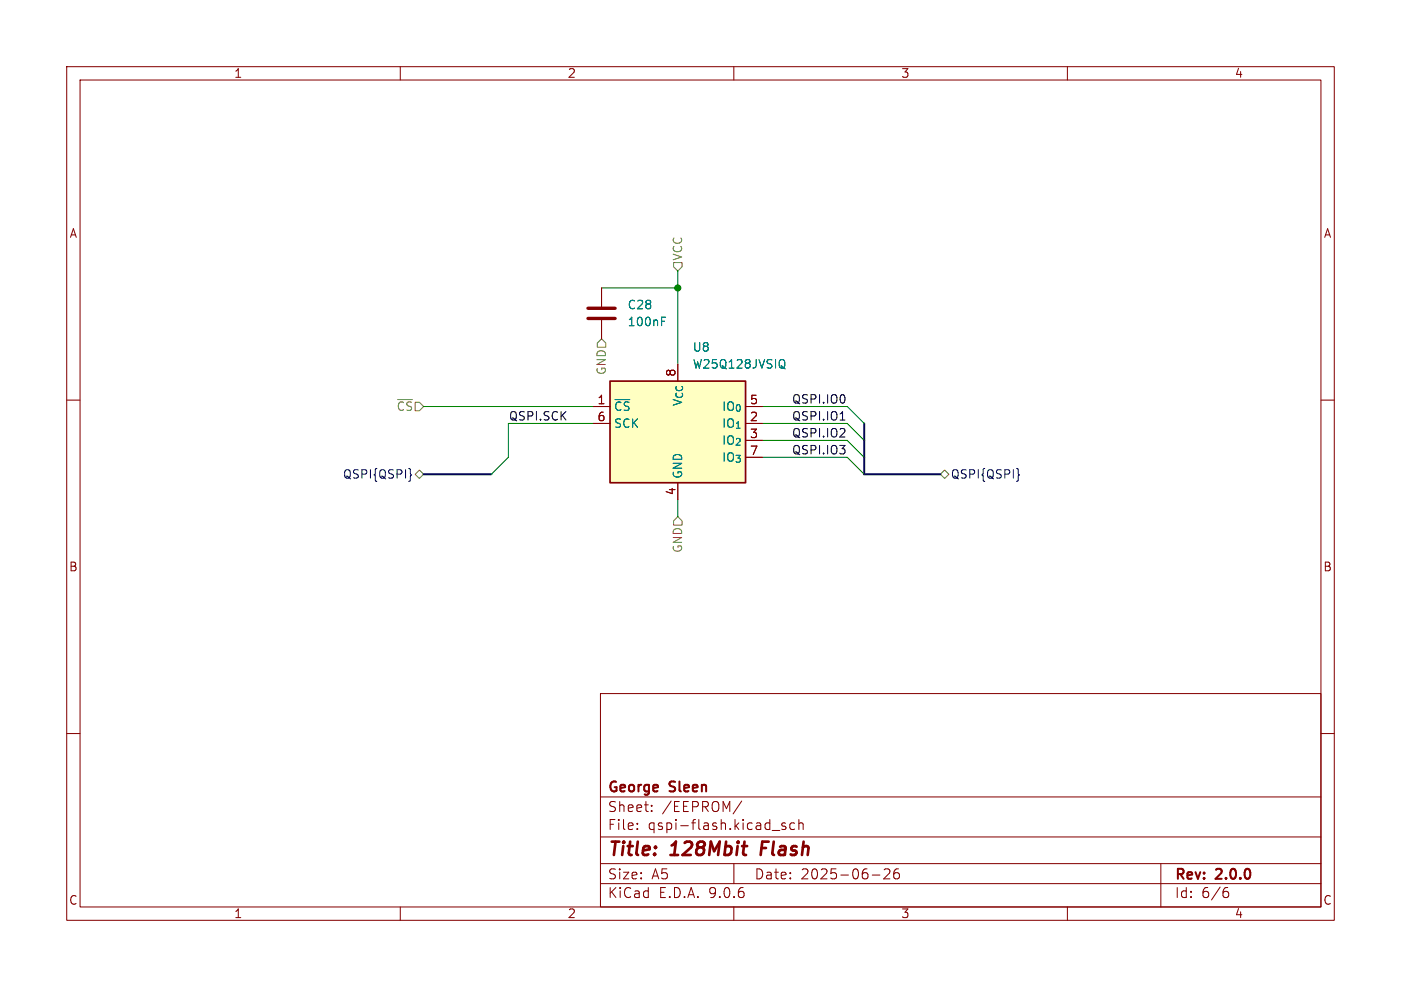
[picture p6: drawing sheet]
<svg xmlns="http://www.w3.org/2000/svg" width="210mm" height="148mm" viewBox="0 0 210 148" stroke-linecap="round" stroke-linejoin="round" font-family="sans-serif">
<path d="M0 0h210v148h-210z" fill="#fff" stroke="#fff" stroke-width=".15"/>
<g fill="none" stroke="#840000" stroke-width=".15">
<path d="M10 10h190v128h-190zM12 12h186v124h-186zM60 10v2M110 10v2M160 10v2M10 60h2M198 60h2M10 110h2M90 104h108v32h-108zM90 119.5h108M198 110h2M60 136v2"/>
<path d="M90 132.5h108M90 129.5h108M90 125.5h108M95.5 124.2v.2M95.5 123.5v.1M97.7 121.5v.2M97.7 120.8v.1M110 136v2M110 129.5v3M111.2 120.1l-1.3 1.9M115.8 124.5h1.1M117.8 123.5l-.4-.1-.2 .2v.2l.6 .2v.3h-.6"/>
<path d="M119.1 123.5l-.4-.1-.3 .3v.4l.1 .2h.6M119.7 123.5a.37 .37 0 0 1 .7 .1v.8M119.7 122.9v1.5M130.8 131.2h1.1M132.5 130.4l.3-.1 .5 .1a.41 .41 0 0 1 0 .5l-.8 .9h.9M134.7 130.3a.59 .59 0 0 0-.7 .6v.6l.1 .2 .4 .1 .3-.2v-.5l-.1-.2h-.4l-.3 .2M160 136v2M174 129.5v6.5M183.6 133.7h.4l.2 .2-.1 .5-.2 .2h-.3M184 133.1l-.4 .1"/>
</g>
<path d="M114.3 126.2l-.3 2" fill="none" stroke="#840000" stroke-width=".4"/>
<path d="M91.4 57.2h20.4v15.2h-20.4z" fill="#ffffc2"/>
<path d="M91.4 57.2h20.4v15.2h-20.4z" fill="none" stroke="#840000" stroke-width=".25"/>
<path d="M90.2 43.2v2.8M90.2 48v2.8M88.9 61h2.5M88.9 63.5h2.5M101.6 72.4v2.5M111.8 61h2.5M111.8 63.5h2.5M111.8 66h2.5M111.8 68.6h2.5" fill="none" stroke="#840000" stroke-width=".15"/>
<path d="M99.2 48.2h.4M99.2 47.6h.6M117.3 54.9l.4 .4M117.3 53.9l.2 .1a.81 .81 0 0 1-.2 1.2" fill="none" stroke="#008484" stroke-width=".15"/>
<path d="M88.1 46.2h4.1M88.1 47.8h4.1" fill="none" stroke="#840000" stroke-width=".51"/>
<path d="M61.5 70.3v.7l.2 .2-.2 .2v.7M152.6 70.3v.7l.2 .2-.2 .2v.7" fill="none" stroke="#000084" stroke-width=".15"/>
<path d="M101 39.4h1.2v.6l-.6 .6-.6-.6zM90.2 50.8l.6 .6v.7h-1.3v-.7zM62.2 71.1l.7-.6 .6 .6-.6 .7zM101.6 77.5l.6 .6v.6h-1.2v-.6zM141 71.1l.6-.6 .6 .6-.6 .7z" fill="none" stroke="#848400" stroke-width=".15"/>
<path d="M125.9 63h.8" fill="none" stroke="#000" stroke-width=".15"/>
<path d="M63.5 71.1h10.2M129.5 63.5v7.6h11.5" fill="none" stroke="#000084" stroke-width=".3"/>
<path d="M90.2 43.2h11.4M101.6 40.6v14M63.5 61h25.4M88.9 63.5h-12.7v5.1l-2.5 2.5M101.6 74.9v2.6M114.3 66h12.7l2.5 2.6M114.3 68.6h12.7l2.5 2.5M114.3 63.5h12.7l2.5 2.5M114.3 61h12.7l2.5 2.5" fill="none" stroke="#008400" stroke-width=".15"/>
<circle cx="101.6" cy="43.2" r=".46" fill="#008400" stroke="#008400" stroke-width=".15"/>
<g font-size="2.8" fill="#840000">
<text x="91" y="128.9">Title:</text>
<text x="100.7" y="128.9">128Mbit</text>
<text x="114.9" y="128.9">Flash</text>
</g>
<g font-size="2.1" fill="#840000">
<text x="91" y="119.2">George</text>
<text x="100.5" y="119.2">Sleen</text>
<text x="91" y="124.7">File:</text>
<text x="91" y="122">Sheet:</text>
<text x="97.1" y="124.7">qspi-flash.kicad_sch</text>
<text x="99.2" y="122">/EEPROM/</text>
<text x="91" y="134.9">KiCad</text>
<text x="91" y="132.1">Size:</text>
<text x="97.7" y="132.1">A5</text>
<text x="98.7" y="134.9">E.D.A.</text>
<text x="106.3" y="134.9">9.0.6</text>
<text x="113" y="132.1">Date:</text>
<text x="120" y="132.1">2025-06-26</text>
<text x="176" y="132.3">Rev:</text>
<text x="176" y="134.9">Id:</text>
<text x="180.1" y="134.9">6/6</text>
<text x="182.4" y="132.3">2.0.0</text>
</g>
<g font-size="1.8" fill="#840000">
<text x="35" y="11.9">1</text>
<text x="85" y="11.9">2</text>
<text x="135" y="11.9">3</text>
<text x="185" y="11.9">4</text>
<text x="10.3" y="35.9">A</text>
<text x="198.4" y="35.9">A</text>
<text x="101.3" y="56.6" transform="rotate(-90 101.3 56.6)">8</text>
<text x="89.5" y="60.7">1</text>
<text x="89.5" y="63.2">6</text>
<text x="112.3" y="60.7">5</text>
<text x="112.3" y="63.2">2</text>
<text x="112.3" y="65.8">3</text>
<text x="112.3" y="68.3">7</text>
<text x="101.3" y="74.4" transform="rotate(-90 101.3 74.4)">4</text>
<text x="10.3" y="85.9">B</text>
<text x="198.3" y="85.9">B</text>
<text x="10.3" y="135.9">C</text>
<text x="35" y="137.9">1</text>
<text x="85" y="137.9">2</text>
<text x="135" y="137.9">3</text>
<text x="185" y="137.9">4</text>
<text x="198.3" y="135.9">C</text>
</g>
<g font-size="1.8" fill="#848400">
<text x="102.5" y="39.2" transform="rotate(-90 102.5 39.2)">VCC</text>
<text x="91" y="56.3" transform="rotate(-90 91 56.3)">GND</text>
<text x="59.4" y="61.8">~{CS}</text>
<text x="102.5" y="83" transform="rotate(-90 102.5 83)">GND</text>
</g>
<g font-size="1.8" fill="#008484">
<text x="94" y="46.6">C28</text>
<text x="94" y="49.1">100nF</text>
<text x="103.8" y="52.9">U8</text>
<text x="103.8" y="55.5">W25Q128JVSIQ</text>
<text x="91.9" y="61.8">~{CS}</text>
<text x="91.9" y="64.4">SCK</text>
<text x="102.5" y="61" transform="rotate(-90 102.5 61)">V_{CC}</text>
<text x="108.1" y="61.8">IO_{0}</text>
<text x="108.1" y="64.4">IO_{1}</text>
<text x="102.5" y="71.9" transform="rotate(-90 102.5 71.9)">GND</text>
<text x="108.1" y="66.9">IO_{2}</text>
<text x="108.1" y="69.4">IO_{3}</text>
</g>
<g font-size="1.8">
<text x="76.2" y="63.2">QSPI.SCK</text>
<text x="118.6" y="65.7">QSPI.IO2</text>
<text x="118.6" y="60.6">QSPI.IO0</text>
<text x="118.6" y="63.2">QSPI.IO1</text>
<text x="118.6" y="68.2">QSPI.IO3</text>
</g>
<g font-size="1.8" fill="#000084">
<text x="51.3" y="72">QSPI{QSPI}</text>
<text x="142.4" y="72">QSPI{QSPI}</text>
</g>
</svg>
